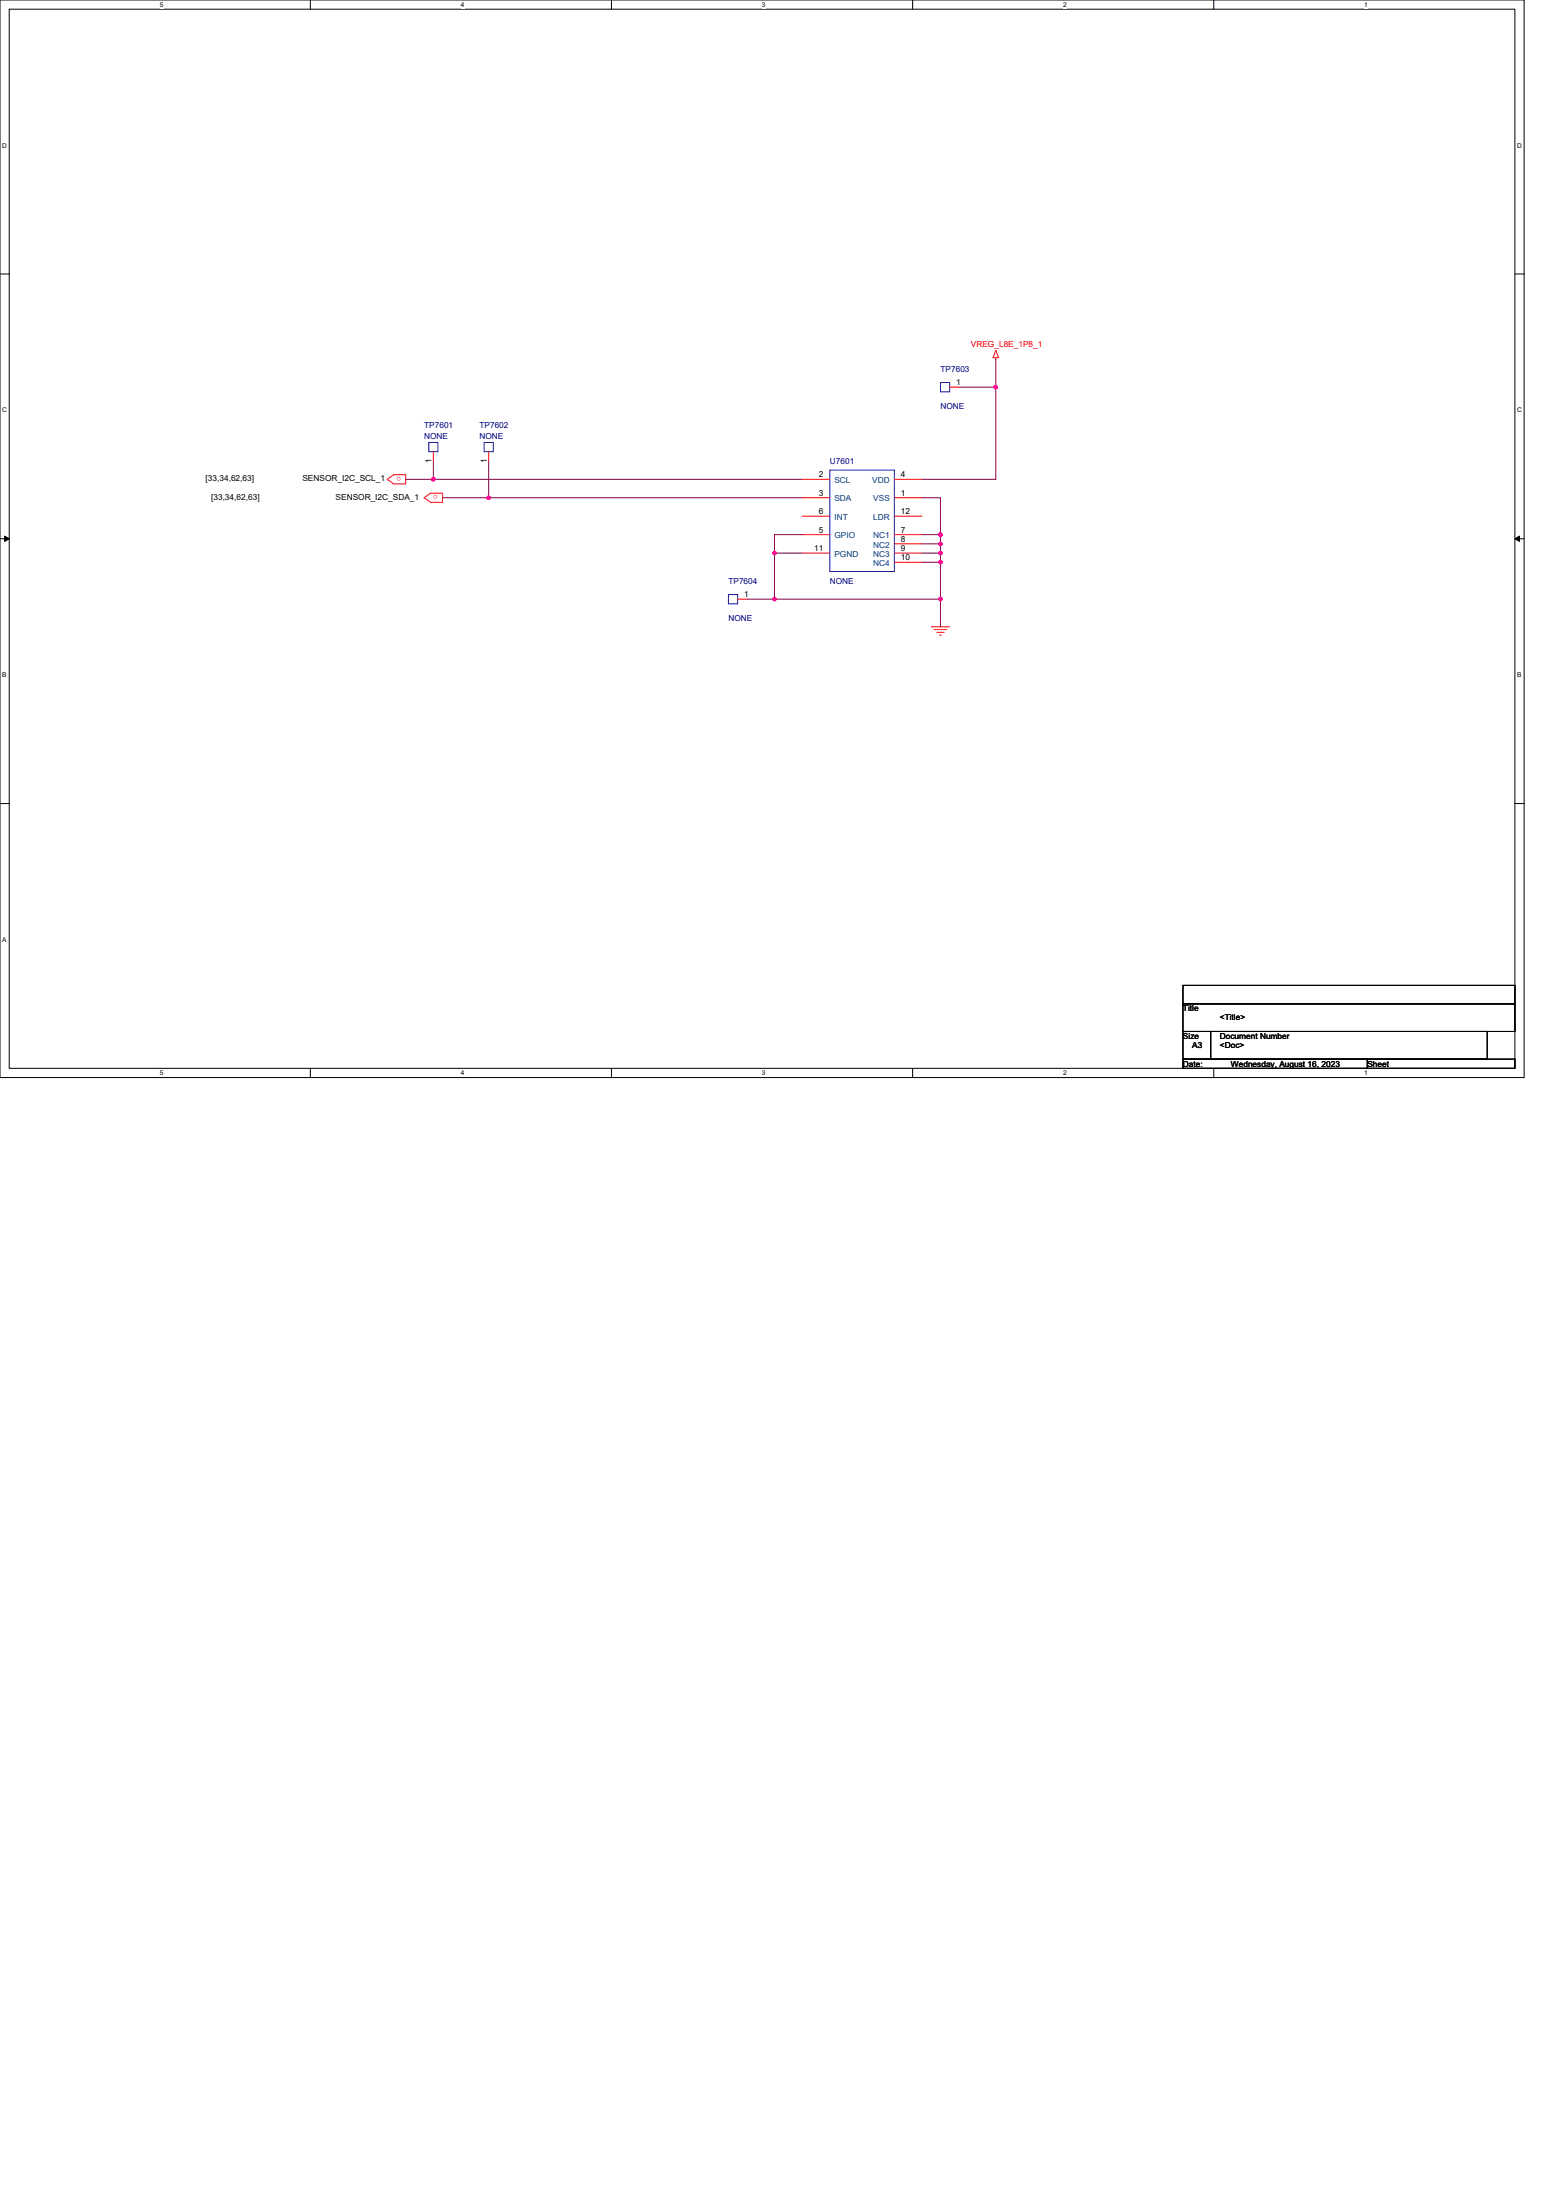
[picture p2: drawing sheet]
<svg xmlns="http://www.w3.org/2000/svg" width="210mm" height="297mm" viewBox="0 0 210 297" stroke-linecap="round" stroke-linejoin="round" font-family="sans-serif">
<path d="M205.7 0h-205.7v145.5h205.7v-145.5M1.2 1.2h203.3v143h-203.3z" fill="none" stroke="#000" stroke-width=".13"/>
<g fill="#fff">
<path d="M21.6 .1h.5v1h-.5z"/>
<path d="M21.6 144.4h.5v1h-.5z"/>
</g>
<path d="M41.9 0v1.2M41.9 144.2v1.3" fill="none" stroke="#000" stroke-width=".13"/>
<g fill="#fff">
<path d="M62.2 .1h.5v1h-.5z"/>
<path d="M62.2 144.4h.5v1h-.5z"/>
</g>
<path d="M82.5 0v1.2M82.5 144.2v1.3" fill="none" stroke="#000" stroke-width=".13"/>
<g fill="#fff">
<path d="M102.9 .1h.5v1h-.5z"/>
<path d="M102.9 144.4h.5v1h-.5z"/>
</g>
<path d="M123.2 0v1.2M123.2 144.2v1.3" fill="none" stroke="#000" stroke-width=".13"/>
<g fill="#fff">
<path d="M143.5 .1h.5v1h-.5z"/>
<path d="M143.5 144.4h.5v1h-.5z"/>
</g>
<path d="M163.8 0v1.2M163.8 144.2v1.3" fill="none" stroke="#000" stroke-width=".13"/>
<g fill="#fff">
<path d="M184.2 .1h.5v1h-.5z"/>
<path d="M184.2 144.4h.5v1h-.5z"/>
<path d="M.3 19.1h.7v1h-.7z"/>
<path d="M204.8 19.1h.6v1h-.6z"/>
<path d="M.3 54.9h.7v1h-.7z"/>
<path d="M204.8 54.9h.6v1h-.6z"/>
</g>
<path d="M0 37h1.2M204.5 37h1.2" fill="none" stroke="#000" stroke-width=".13"/>
<g fill="#fff">
<path d="M.3 90.6h.6v1h-.6z"/>
<path d="M204.8 90.6h.6v1h-.6z"/>
</g>
<path d="M0 72.7h1.2M.6 72.4l.6 .3-.6 .4zM204.5 72.7l.6-.3v.7zM204.5 72.7h1.2" fill="none" stroke="#000" stroke-width=".13"/>
<path d="M.6 72.4l.6 .3-.6 .4zM204.5 72.7l.6-.3v.7z" fill="#000"/>
<path d="M.3 126.4h.6v1h-.6z" fill="#fff"/>
<path d="M0 108.5h1.2M204.5 108.5h1.2M159.7 133h44.8v2.5h-44.8zM159.7 135.5h44.8v3.8h-44.8zM159.7 139.3h3.7v3.7h-3.7zM163.4 139.3h37.4v3.7h-37.4zM159.7 143h24.9v1.2h-24.9zM184.6 143h19.9v1.2h-19.9z" fill="none" stroke="#000" stroke-width=".13"/>
<g fill="none" stroke="#f00" stroke-width=".13">
<path d="M128.2 52.3h1.2M134.4 47.3l.4 1h-.8zM134.4 48.3v.2M52.3 64.7l.8-.6h1.7v1.2h-1.7zM57.3 67.2l.8-.6h1.6v1.2h-1.6zM58.5 61v1.2M66 61v1.2M108.3 64.7h3.7M108.3 67.2h3.7M108.3 72.2h3.7M108.3 69.7h3.7M108.3 74.7h3.7"/>
<path d="M120.7 67.2h3.8M120.7 64.7h3.8M120.7 72.2h3.8M120.7 73.4h3.8M120.7 74.7h3.8M120.7 75.9h3.8M120.7 69.7h3.8M99.6 80.9h1.2M125.7 84.6h2.5M126.1 85h1.7M126.5 85.4h.9M126.8 85.7h.3"/>
</g>
<path d="M57.9 59.7h1.2v1.3h-1.2zM65.3 59.7h1.3v1.3h-1.3zM126.9 51.6h1.3v1.3h-1.3zM112 63.5h8.7v13.7h-8.7zM98.3 80.3h1.3v1.2h-1.3z" fill="none" stroke="#00f" stroke-width=".13"/>
<path d="M129.4 52.3h5M134.4 48.5v3.8M134.4 52.3v12.4" fill="none" stroke="#800040" stroke-width=".13"/>
<circle cx="134.4" cy="52.3" r=".24" fill="#f0f"/>
<circle cx="134.4" cy="52.3" r=".24" fill="none" stroke="#f0f" stroke-width=".13"/>
<path d="M54.8 64.7h3.7M58.5 62.2v2.5M58.5 64.7h49.8M66 62.2v5" fill="none" stroke="#800040" stroke-width=".13"/>
<circle cx="58.5" cy="64.7" r=".24" fill="#f0f"/>
<circle cx="58.5" cy="64.7" r=".24" fill="none" stroke="#f0f" stroke-width=".13"/>
<path d="M59.7 67.2h48.6M124.5 64.7h9.9" fill="none" stroke="#800040" stroke-width=".13"/>
<circle cx="66" cy="67.2" r=".24" fill="#f0f"/>
<circle cx="66" cy="67.2" r=".24" fill="none" stroke="#f0f" stroke-width=".13"/>
<path d="M108.3 72.2h-3.8v2.5M124.5 67.2h2.5v5" fill="none" stroke="#800040" stroke-width=".13"/>
<circle cx="104.5" cy="74.7" r=".24" fill="#f0f"/>
<circle cx="104.5" cy="74.7" r=".24" fill="none" stroke="#f0f" stroke-width=".13"/>
<path d="M124.5 72.2h2.5v1.2" fill="none" stroke="#800040" stroke-width=".13"/>
<circle cx="126.9" cy="72.2" r=".24" fill="#f0f"/>
<circle cx="126.9" cy="72.2" r=".24" fill="none" stroke="#f0f" stroke-width=".13"/>
<path d="M124.5 73.4h2.5v1.3" fill="none" stroke="#800040" stroke-width=".13"/>
<circle cx="126.9" cy="73.4" r=".24" fill="#f0f"/>
<circle cx="126.9" cy="73.4" r=".24" fill="none" stroke="#f0f" stroke-width=".13"/>
<circle cx="126.9" cy="74.7" r=".24" fill="#f0f"/>
<circle cx="126.9" cy="74.7" r=".24" fill="none" stroke="#f0f" stroke-width=".13"/>
<path d="M108.3 74.7h-3.8v6.2M124.5 74.7h2.5v1.2M124.5 75.9h2.5v5" fill="none" stroke="#800040" stroke-width=".13"/>
<circle cx="126.9" cy="75.9" r=".24" fill="#f0f"/>
<circle cx="126.9" cy="75.9" r=".24" fill="none" stroke="#f0f" stroke-width=".13"/>
<path d="M100.8 80.9h3.7" fill="none" stroke="#800040" stroke-width=".13"/>
<circle cx="104.5" cy="80.9" r=".24" fill="#f0f"/>
<circle cx="104.5" cy="80.9" r=".24" fill="none" stroke="#f0f" stroke-width=".13"/>
<path d="M104.5 80.9h22.5" fill="none" stroke="#800040" stroke-width=".13"/>
<circle cx="126.9" cy="80.9" r=".24" fill="#f0f"/>
<circle cx="126.9" cy="80.9" r=".24" fill="none" stroke="#f0f" stroke-width=".13"/>
<path d="M127 80.9v3.7" fill="none" stroke="#800040" stroke-width=".13"/>
<circle cx="134.4" cy="52.3" r=".24" fill="#f0f"/>
<circle cx="134.4" cy="52.3" r=".24" fill="none" stroke="#f0f" stroke-width=".13"/>
<circle cx="58.5" cy="64.7" r=".24" fill="#f0f"/>
<circle cx="58.5" cy="64.7" r=".24" fill="none" stroke="#f0f" stroke-width=".13"/>
<circle cx="66" cy="67.2" r=".24" fill="#f0f"/>
<circle cx="66" cy="67.2" r=".24" fill="none" stroke="#f0f" stroke-width=".13"/>
<circle cx="104.5" cy="74.7" r=".24" fill="#f0f"/>
<circle cx="104.5" cy="74.7" r=".24" fill="none" stroke="#f0f" stroke-width=".13"/>
<circle cx="126.9" cy="72.2" r=".24" fill="#f0f"/>
<circle cx="126.9" cy="72.2" r=".24" fill="none" stroke="#f0f" stroke-width=".13"/>
<circle cx="126.9" cy="73.4" r=".24" fill="#f0f"/>
<circle cx="126.9" cy="73.4" r=".24" fill="none" stroke="#f0f" stroke-width=".13"/>
<circle cx="126.9" cy="74.7" r=".24" fill="#f0f"/>
<circle cx="126.9" cy="74.7" r=".24" fill="none" stroke="#f0f" stroke-width=".13"/>
<circle cx="126.9" cy="75.9" r=".24" fill="#f0f"/>
<circle cx="126.9" cy="75.9" r=".24" fill="none" stroke="#f0f" stroke-width=".13"/>
<circle cx="104.5" cy="80.9" r=".24" fill="#f0f"/>
<circle cx="104.5" cy="80.9" r=".24" fill="none" stroke="#f0f" stroke-width=".13"/>
<circle cx="126.9" cy="80.9" r=".24" fill="#f0f"/>
<circle cx="126.9" cy="80.9" r=".24" fill="none" stroke="#f0f" stroke-width=".13"/>
<g font-size="1.1" fill="#f00">
<text x="131.1" y="46.8">VREG_L8E_1P8_1</text>
<text x="54.1" y="64.4" transform="rotate(-180 54.1 64.4)">o</text>
<text x="59.1" y="66.9" transform="rotate(-180 59.1 66.9)">o</text>
</g>
<g font-size="1.1" fill="#000080">
<text x="127" y="50.2">TP7603</text>
<text x="57.3" y="57.8">TP7601</text>
<text x="57.3" y="59.2">NONE</text>
<text x="64.7" y="57.8">TP7602</text>
<text x="64.7" y="59.2">NONE</text>
<text x="127" y="55.3">NONE</text>
<text x="112" y="62.6">U7601</text>
<text x="98.3" y="78.8">TP7604</text>
<text x="98.3" y="83.9">NONE</text>
<text x="112" y="78.9">NONE</text>
</g>
<g font-size="1.1">
<text x="129.1" y="52">1</text>
<text x="27.8" y="65">[33,34,62,63]</text>
<text x="40.8" y="65">SENSOR_I2C_SCL_1</text>
<text x="58.2" y="62.5" transform="rotate(-90 58.2 62.5)">1</text>
<text x="65.7" y="62.5" transform="rotate(-90 65.7 62.5)">1</text>
<text x="110.5" y="64.5">2</text>
<text x="121.6" y="64.5">4</text>
<text x="28.5" y="67.5">[33,34,62,63]</text>
<text x="45.3" y="67.5">SENSOR_I2C_SDA_1</text>
<text x="110.5" y="67">3</text>
<text x="110.5" y="71.9">5</text>
<text x="110.5" y="69.4">6</text>
<text x="121.6" y="67">1</text>
<text x="121.6" y="71.9">7</text>
<text x="121.6" y="69.4">12</text>
<text x="109.9" y="74.4">11</text>
<text x="121.6" y="73.2">8</text>
<text x="121.6" y="74.4">9</text>
<text x="121.6" y="75.7">10</text>
<text x="100.4" y="80.6">1</text>
<text x="159.7" y="136.5">Title</text>
<text x="164.7" y="137.8">&lt;Title&gt;</text>
<text x="159.7" y="140.3">Size</text>
<text x="160.9" y="141.5">A3</text>
<text x="164.7" y="140.3">Document Number</text>
<text x="164.7" y="141.5">&lt;Doc&gt;</text>
<text x="159.7" y="144">Date:</text>
<text x="166.2" y="144">Wednesday, August 16, 2023</text>
<text x="184.6" y="144">Sheet</text>
</g>
<g font-size="1.1" fill="#004080">
<text x="112.6" y="65.2">SCL</text>
<text x="117.7" y="65.2">VDD</text>
<text x="112.6" y="67.7">SDA</text>
<text x="112.6" y="70.2">INT</text>
<text x="117.9" y="70.2">LDR</text>
<text x="117.9" y="67.7">VSS</text>
<text x="112.6" y="72.7">GPIO</text>
<text x="112.6" y="75.2">PGND</text>
<text x="117.9" y="72.7">NC1</text>
<text x="117.9" y="73.9">NC2</text>
<text x="117.9" y="75.2">NC3</text>
<text x="117.9" y="76.4">NC4</text>
</g>
<g font-size=".9">
<text x="21.6" y=".9">5</text>
<text x="62.2" y=".9">4</text>
<text x="102.9" y=".9">3</text>
<text x="143.5" y=".9">2</text>
<text x="184.2" y=".9">1</text>
<text x=".3" y="19.9">D</text>
<text x="204.8" y="19.9">D</text>
<text x=".3" y="55.7">C</text>
<text x="204.8" y="55.7">C</text>
<text x=".3" y="91.4">B</text>
<text x="204.8" y="91.4">B</text>
<text x=".3" y="127.2">A</text>
<text x="21.6" y="145.2">5</text>
<text x="62.2" y="145.2">4</text>
<text x="102.9" y="145.2">3</text>
<text x="143.5" y="145.2">2</text>
<text x="184.2" y="145.2">1</text>
</g>
</svg>
